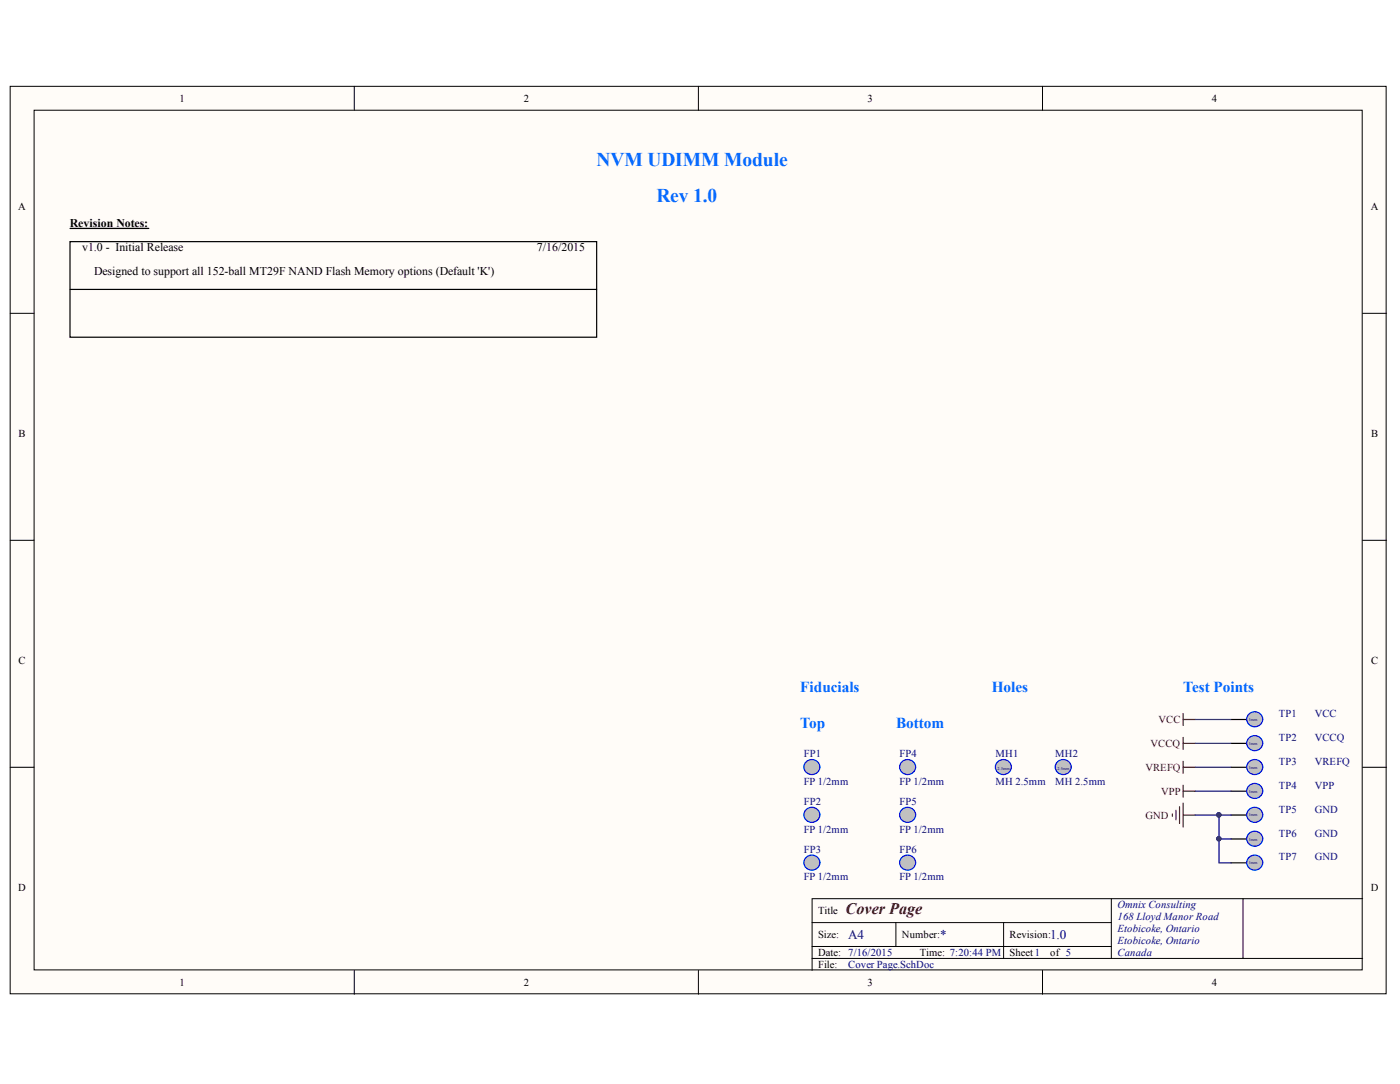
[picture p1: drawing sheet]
<svg xmlns="http://www.w3.org/2000/svg" width="279mm" height="216mm" viewBox="0 0 279 216" stroke-linecap="round" stroke-linejoin="round" font-family="sans-serif">
<g fill="#fffcf8" stroke="#000" stroke-width=".2">
<path d="M2 17.2h274.3v180.7h-274.3z"/>
<path d="M6.8 22h264.7v171.2h-264.7z"/>
</g>
<g fill="none" stroke="#000" stroke-width=".2">
<path d="M70.6 17.2v4.8M139.2 17.2v4.8M207.8 17.2v4.8M2 62.4h4.8M271.6 62.4h4.8M2 107.6h4.8M271.6 107.6h4.8M2 152.8h4.8M271.6 152.8h4.8M221.5 179v11.9M247.8 179h-85.9v14.3M271.6 179h-23.8v11.9"/>
<path d="M70.6 193.3v4.7M139.2 193.3v4.7M161.9 183.8h59.6M161.9 190.9h109.7M161.9 188.5h59.6M178.6 183.8v4.7M200 183.8v7.1M207.8 193.3v4.7"/>
</g>
<path d="M14 45.5h15.7" fill="none" stroke="#000" stroke-width=".25"/>
<path d="M14 48.1h104.9v19.1h-104.9zM14 57.6h104.9" fill="none" stroke="#000" stroke-width=".24"/>
<g fill="#c0c0c0" stroke="#00f" stroke-width=".24">
<path d="M160.5 151.9a1.58 1.58 0 0 1 2.4-.3 1.58 1.58 0 0 1 0 2.4 1.58 1.58 0 0 1-2.4-.3 1.42 1.42 0 0 1 0-1.8z"/>
<path d="M160.5 161.4a1.58 1.58 0 0 1 2.4-.3 1.58 1.58 0 0 1 0 2.4 1.58 1.58 0 0 1-2.4-.3 1.42 1.42 0 0 1 0-1.8z"/>
<path d="M160.5 170.9a1.58 1.58 0 0 1 2.4-.3 1.58 1.58 0 0 1 0 2.4 1.58 1.58 0 0 1-2.4-.3 1.42 1.42 0 0 1 0-1.8z"/>
<path d="M179.6 151.9a1.58 1.58 0 0 1 2.4-.3 1.58 1.58 0 0 1 0 2.4 1.58 1.58 0 0 1-2.4-.3 1.42 1.42 0 0 1 0-1.8z"/>
<path d="M179.6 161.4a1.58 1.58 0 0 1 2.4-.3 1.58 1.58 0 0 1 0 2.4 1.58 1.58 0 0 1-2.4-.3 1.42 1.42 0 0 1 0-1.8z"/>
<path d="M179.6 170.9a1.58 1.58 0 0 1 2.4-.3 1.58 1.58 0 0 1 0 2.4 1.58 1.58 0 0 1-2.4-.3 1.42 1.42 0 0 1 0-1.8z"/>
<path d="M198.7 151.9a1.58 1.58 0 0 1 2.4-.3 1.58 1.58 0 0 1 0 2.4 1.58 1.58 0 0 1-2.4-.3 1.42 1.42 0 0 1 0-1.8z"/>
<path d="M210.6 151.9a1.58 1.58 0 0 1 2.4-.3 1.58 1.58 0 0 1 0 2.4 1.58 1.58 0 0 1-2.4-.3 1.42 1.42 0 0 1 0-1.8z"/>
</g>
<path d="M245.4 143.3h4.7" fill="none" stroke="#000" stroke-width=".24"/>
<path d="M248.8 142.4a1.58 1.58 0 0 1 2.4-.3 1.58 1.58 0 0 1 0 2.3 1.58 1.58 0 0 1-2.4-.3 1.42 1.42 0 0 1 0-1.7z" fill="#c0c0c0" stroke="#00f" stroke-width=".24"/>
<path d="M235.8 142.1v2.4M235.8 146.9v2.4M235.8 151.6v2.4M235.8 156.4v2.4M235.8 157.6h2.4M235.8 143.3h2.4M235.8 148.1h2.4M235.8 152.8h2.4" fill="none" stroke="#800000" stroke-width=".24"/>
<path d="M245.4 148.1h4.7" fill="none" stroke="#000" stroke-width=".24"/>
<path d="M248.8 147.1a1.58 1.58 0 0 1 2.4-.3 1.58 1.58 0 0 1 0 2.4 1.58 1.58 0 0 1-2.4-.3 1.42 1.42 0 0 1 0-1.8z" fill="#c0c0c0" stroke="#00f" stroke-width=".24"/>
<path d="M245.4 152.8h4.7" fill="none" stroke="#000" stroke-width=".24"/>
<path d="M248.8 151.9a1.58 1.58 0 0 1 2.4-.3 1.58 1.58 0 0 1 0 2.4 1.58 1.58 0 0 1-2.4-.3 1.42 1.42 0 0 1 0-1.8z" fill="#c0c0c0" stroke="#00f" stroke-width=".24"/>
<path d="M245.4 157.6h4.7" fill="none" stroke="#000" stroke-width=".24"/>
<path d="M248.8 156.6a1.58 1.58 0 0 1 2.4-.3 1.58 1.58 0 0 1 0 2.4 1.58 1.58 0 0 1-2.4-.3 1.42 1.42 0 0 1 0-1.8z" fill="#c0c0c0" stroke="#00f" stroke-width=".24"/>
<path d="M245.4 162.3h4.7" fill="none" stroke="#000" stroke-width=".24"/>
<path d="M248.8 161.4a1.58 1.58 0 0 1 2.4-.3 1.58 1.58 0 0 1 0 2.4 1.58 1.58 0 0 1-2.4-.3 1.42 1.42 0 0 1 0-1.8z" fill="#c0c0c0" stroke="#00f" stroke-width=".24"/>
<path d="M235.8 160v4.7M233.7 162.1v.5M234.4 161.4v1.9M235.1 160.7v3.3M235.8 162.3h2.4" fill="none" stroke="#800000" stroke-width=".24"/>
<path d="M238.2 143.3h7.2M238.2 148.1h7.2M238.2 152.8h7.2M238.2 157.6h7.2M238.2 162.3h7.2" fill="none" stroke="#000080" stroke-width=".24"/>
<circle cx="242.9" cy="162.3" r=".43" fill="#000080" stroke="#000080" stroke-width=".2"/>
<path d="M245.4 167.1h4.7" fill="none" stroke="#000" stroke-width=".24"/>
<path d="M248.8 166.2a1.58 1.58 0 0 1 2.4-.3 1.58 1.58 0 0 1 0 2.3 1.58 1.58 0 0 1-2.4-.3 1.42 1.42 0 0 1 0-1.7z" fill="#c0c0c0" stroke="#00f" stroke-width=".24"/>
<path d="M245.4 171.9h4.7" fill="none" stroke="#000" stroke-width=".24"/>
<path d="M248.8 170.9a1.58 1.58 0 0 1 2.4-.3 1.58 1.58 0 0 1 0 2.4 1.58 1.58 0 0 1-2.4-.3 1.42 1.42 0 0 1 0-1.8z" fill="#c0c0c0" stroke="#00f" stroke-width=".24"/>
<path d="M243 162.3v9.6h2.4M243 167.1h2.4" fill="none" stroke="#000080" stroke-width=".24"/>
<g fill="#000080" stroke="#000080" stroke-width=".2">
<circle cx="242.9" cy="167" r=".43"/>
<circle cx="242.9" cy="162.3" r=".43"/>
</g>
<g font-size="3.9" fill="#06f">
<text x="118.9" y="33.1">NVM UDIMM Module</text>
<text x="130.8" y="40.1">Rev 1.0</text>
</g>
<text font-size="3.2" fill="#800000" x="168.6" y="182.1">Cover Page</text>
<g font-size="3" fill="#06f">
<text x="159.5" y="137.9">Fiducials</text>
<text x="197.7" y="137.9">Holes</text>
<text x="235.8" y="137.9">Test Points</text>
<text x="159.5" y="145.1">Top</text>
<text x="178.6" y="145.1">Bottom</text>
</g>
<g font-size="2.6" fill="#000080">
<text x="169.1" y="187">A4</text>
<text x="187.4" y="187">*</text>
<text x="209.3" y="187">1.0</text>
</g>
<g font-size="2.4">
<text x="13.9" y="45.2">Revision Notes:</text>
<text x="16.4" y="50">v1.0 - Initial Release</text>
<text x="107" y="50">7/16/2015</text>
<text x="18.7" y="54.7">Designed to support all 152-ball MT29F NAND Flash Memory options (Default 'K')</text>
</g>
<g font-size="2.1">
<text x="35.8" y="20.3">1</text>
<text x="104.4" y="20.3">2</text>
<text x="172.9" y="20.3">3</text>
<text x="241.6" y="20.3">4</text>
<text x="3.6" y="41.7">A</text>
<text x="273.2" y="41.7">A</text>
<text x="3.7" y="86.9">B</text>
<text x="273.3" y="86.9">B</text>
<text x="3.7" y="132.2">C</text>
<text x="273.3" y="132.2">C</text>
<text x="3.6" y="177.4">D</text>
<text x="273.2" y="177.4">D</text>
<text x="163.1" y="182.1">Title</text>
<text x="163.1" y="186.9">Size:</text>
<text x="163.1" y="190.4">Date: 7/16/2015</text>
<text x="179.8" y="186.9">Number:</text>
<text x="183.3" y="190.4">Time: 7:20:44 PM</text>
<text x="201.2" y="186.9">Revision:</text>
<text x="201.2" y="190.4">Sheet1</text>
<text x="209.3" y="190.4">of 5</text>
<text x="35.8" y="196.3">1</text>
<text x="104.4" y="196.3">2</text>
<text x="163.1" y="192.8">File:</text>
<text x="172.9" y="196.3">3</text>
<text x="241.6" y="196.3">4</text>
</g>
<g font-size="2.1" fill="#000080">
<text x="254.9" y="142.9">TP1</text>
<text x="262.1" y="142.9">VCC</text>
<text x="254.9" y="147.6">TP2</text>
<text x="262.1" y="147.6">VCCQ</text>
<text x="160.2" y="150.8">FP1</text>
<text x="179.3" y="150.8">FP4</text>
<text x="198.4" y="150.8">MH1</text>
<text x="210.3" y="150.8">MH2</text>
<text x="254.9" y="152.3">TP3</text>
<text x="262.1" y="152.3">VREFQ</text>
<text x="160.2" y="156.3">FP 1/2mm</text>
<text x="160.2" y="160.3">FP2</text>
<text x="179.3" y="156.3">FP 1/2mm</text>
<text x="179.3" y="160.3">FP5</text>
<text x="198.4" y="156.3">MH 2.5mm</text>
<text x="210.3" y="156.3">MH 2.5mm</text>
<text x="254.9" y="157.1">TP4</text>
<text x="254.9" y="161.8">TP5</text>
<text x="262.1" y="157.1">VPP</text>
<text x="262.1" y="161.8">GND</text>
<text x="160.2" y="165.8">FP 1/2mm</text>
<text x="179.3" y="165.8">FP 1/2mm</text>
<text x="254.9" y="166.7">TP6</text>
<text x="262.1" y="166.7">GND</text>
<text x="160.2" y="169.9">FP3</text>
<text x="179.3" y="169.9">FP6</text>
<text x="254.9" y="171.4">TP7</text>
<text x="262.1" y="171.4">GND</text>
<text x="160.2" y="175.3">FP 1/2mm</text>
<text x="179.3" y="175.3">FP 1/2mm</text>
<text x="222.7" y="180.9">Omnix Consulting</text>
<text x="222.7" y="183.3">168 Lloyd Manor Road</text>
<text x="222.7" y="185.6">Etobicoke, Ontario</text>
<text x="222.7" y="188.1">Etobicoke, Ontario</text>
<text x="222.7" y="190.4">Canada</text>
<text x="169.1" y="192.8">Cover Page.SchDoc</text>
</g>
<g font-size="2.1" fill="#800000">
<text x="229.3" y="148.8">VCCQ</text>
<text x="230.9" y="144">VCC</text>
<text x="228.3" y="153.6">VREFQ</text>
<text x="231.4" y="158.3">VPP</text>
<text x="228.3" y="163">GND</text>
</g>
<g font-size=".8" fill="#000080">
<text x="248.9" y="143.6">1mm</text>
<text x="248.9" y="148.4">1mm</text>
<text x="198.9" y="153.3">2.5mm</text>
<text x="210.8" y="153.3">2.5mm</text>
<text x="248.9" y="153.1">1mm</text>
<text x="248.9" y="157.9">1mm</text>
<text x="248.9" y="162.6">1mm</text>
<text x="248.9" y="167.4">1mm</text>
<text x="248.9" y="172.1">1mm</text>
</g>
</svg>
